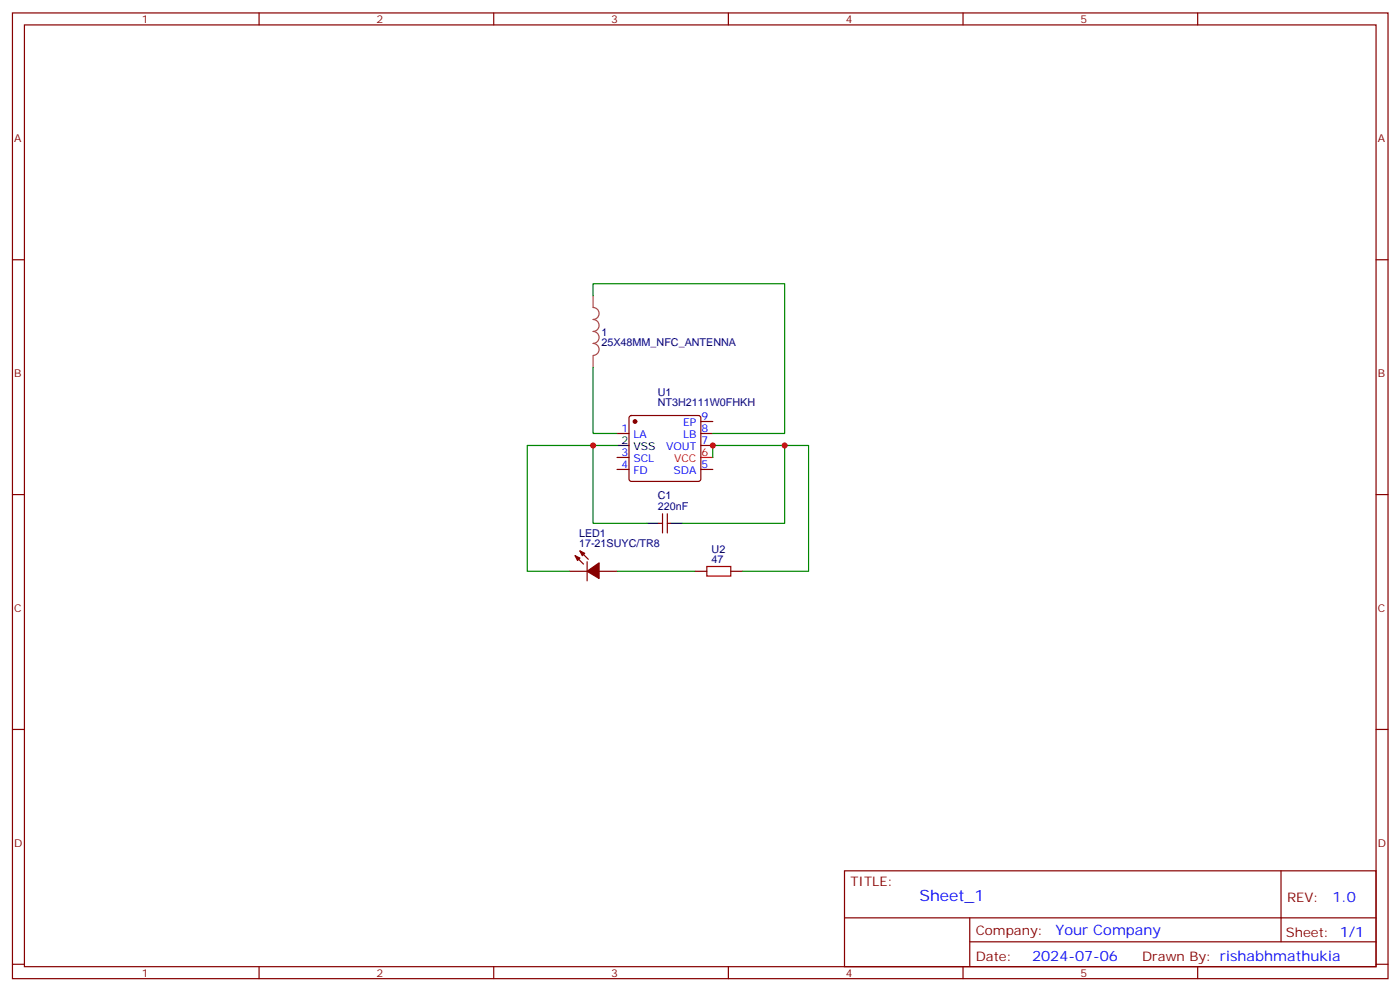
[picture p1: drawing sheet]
<svg xmlns="http://www.w3.org/2000/svg" width="413mm" height="292mm" viewBox="0 0 413 292" stroke-linecap="round" stroke-linejoin="round" font-family="sans-serif">
<g fill="none" stroke="#870000" stroke-width=".35">
<path d="M3.7 3.8h405.3v284.3h-405.3zM7.2 7.3h398.3v277.3h-398.3zM76.3 3.8v3.5M145.5 3.8v3.5M214.6 3.8v3.5M283.8 3.8v3.5M352.9 3.8v3.5M3.7 76.5h3.5M405.5 76.5h3.5M181.8 127.6h3.5M181.8 138.2h3.5M181.8 134.7h3.5"/>
<path d="M185.6 122.5l.5-.2h19.7l.5 .2 .2 .5v18l-.2 .5-.5 .2h-19.7l-.5-.2-.3-.5v-18zM206.5 124.1h3.5M206.5 127.6h3.5M206.5 131.2h3.5M206.5 138.2h3.5M3.7 145.6h3.5M194.2 154.1h1M195.2 151.3v5.6M196.6 151.3v5.6M196.6 154.1h1.1M405.5 145.6h3.5M167.7 168.2h5.3"/>
<path d="M169.5 163.6l2.4 2.5M170.9 162.2l2.5 2.5M173 165.4v5.6M176.5 168.2h5.3M204.8 168.2h3.5M215.3 168.2h3.6M3.7 214.8h3.5M405.5 214.8h3.5M248.8 256.4h156.7v28.2h-156.7zM377.5 256.4v20.9M248.9 270.2h156.5M285.8 277.3h119.6"/>
<path d="M285.8 270.2v14.2M3.7 283.9h3.5M76.3 284.6v3.5M145.5 284.6v3.5M214.6 284.6v3.5M283.8 284.6v3.5M352.9 284.6v3.5M405.5 283.9h3.5"/>
</g>
<path d="M206.5 134.7h3.5" fill="none" stroke="#f00" stroke-width=".35"/>
<path d="M181.8 131.2h3.5M190.6 154.1h3.6M197.7 154.1h3.5" fill="none" stroke="#000" stroke-width=".35"/>
<g fill="#870000" stroke="#870000" stroke-width=".35">
<path d="M169.5 163.6l1.4 .7-.7 .7z"/>
<path d="M170.9 162.2l1.4 .7-.7 .7z"/>
<path d="M173 168.2l3.5-2.5v4.6z"/>
<circle cx="187.1" cy="124.1" r=".53"/>
</g>
<path d="M208.3 166.8h7v2.8h-7z" fill="none" stroke="#a10000" stroke-width=".35"/>
<path d="M174.8 87.1v3.4a1.76 1.76 0 0 1 1.7 1.8 1.76 1.76 0 0 1-1.7 1.8 1.76 1.76 0 0 1 1.7 1.7 1.76 1.76 0 0 1-1.7 1.8 1.76 1.76 0 0 1 1.7 1.8 1.76 1.76 0 0 1-1.7 1.7 1.76 1.76 0 0 1 1.7 1.8 1.76 1.76 0 0 1-1.7 1.7M174.8 104.8v3.4" fill="none" stroke="#a64a4a" stroke-width=".35"/>
<path d="M174.8 87.1v-3.6h56.4v44.1h-21.2M174.8 108.2v19.4h7M174.8 131.2h-19.4v37h12.3M181.8 131.2h-7v22.9h15.8M210 134.7v-3.5h21.2v22.9h-30M231.2 131.2h7.1v37h-19.4M181.8 168.2h23" fill="none" stroke="#008700" stroke-width=".35"/>
<g fill="#c00">
<circle cx="174.8" cy="131.2" r=".88"/>
<circle cx="231.2" cy="131.2" r=".88"/>
<circle cx="210" cy="131.2" r=".88"/>
</g>
<text font-size="4.6" fill="#00f" x="270.9" y="265.4">Sheet_1</text>
<g font-size="4.2" fill="#00f">
<text x="392.6" y="265.7">1.0</text>
<text x="311" y="275.2">Your Company</text>
<text x="304.1" y="283">2024-07-06</text>
</g>
<g font-size="3.9" fill="#800">
<text x="250.6" y="261">TITLE:</text>
<text x="379.2" y="265.7">REV:</text>
<text x="287.5" y="275.2">Company:</text>
<text x="378.9" y="275.8">Sheet: 1/1</text>
<text x="287.5" y="282.9">Date:</text>
<text x="336.6" y="282.9">Drawn By: rishabhmathukia</text>
</g>
<g font-size="3.2" fill="#800">
<text x="41.8" y="6.8">1</text>
<text x="110.9" y="6.8">2</text>
<text x="180.1" y="6.8">3</text>
<text x="249.2" y="6.8">4</text>
<text x="318.3" y="6.8">5</text>
<text x="4.2" y="41.9">A</text>
<text x="406" y="41.9">A</text>
<text x="4.2" y="111.1">B</text>
<text x="406" y="111.1">B</text>
<text x="4.2" y="180.2">C</text>
<text x="406" y="180.2">C</text>
<text x="4.2" y="249.3">D</text>
<text x="406" y="249.3">D</text>
<text x="41.8" y="287.6">1</text>
<text x="110.9" y="287.6">2</text>
<text x="180.1" y="287.6">3</text>
<text x="249.2" y="287.6">4</text>
<text x="318.3" y="287.6">5</text>
</g>
<g font-size="3.2" fill="#000080">
<text x="177.2" y="102">25X48MM_NFC_ANTENNA</text>
<text x="177.2" y="98.8">1</text>
<text x="193.8" y="119.4">NT3H2111W0FHKH</text>
<text x="193.8" y="116.5">U1</text>
<text x="193.8" y="147">C1</text>
<text x="193.8" y="150.2">220nF</text>
<text x="170.6" y="161.1">17-21SUYC/TR8</text>
<text x="170.6" y="158.2">LED1</text>
<text x="209.7" y="165.7">47</text>
<text x="209.7" y="162.8">U2</text>
</g>
<g font-size="3.2" fill="#00f">
<text x="201.3" y="125.5">EP</text>
<text x="206.7" y="123.8">9</text>
<text x="183.2" y="127.3">1</text>
<text x="186.7" y="129">LA</text>
<text x="201.3" y="129">LB</text>
<text x="206.7" y="127.3">8</text>
<text x="206.7" y="130.8">7</text>
<text x="183.2" y="137.9">4</text>
<text x="183.2" y="134.3">3</text>
<text x="186.7" y="136.1">SCL</text>
<text x="196.3" y="132.6">VOUT</text>
<text x="206.7" y="137.9">5</text>
<text x="186.7" y="139.6">FD</text>
<text x="198.4" y="139.6">SDA</text>
</g>
<g font-size="3.2">
<text x="183.2" y="130.8">2</text>
<text x="186.7" y="132.6">VSS</text>
</g>
<g font-size="3.2" fill="#f00">
<text x="198.6" y="136.1">VCC</text>
<text x="206.7" y="134.3">6</text>
</g>
</svg>
